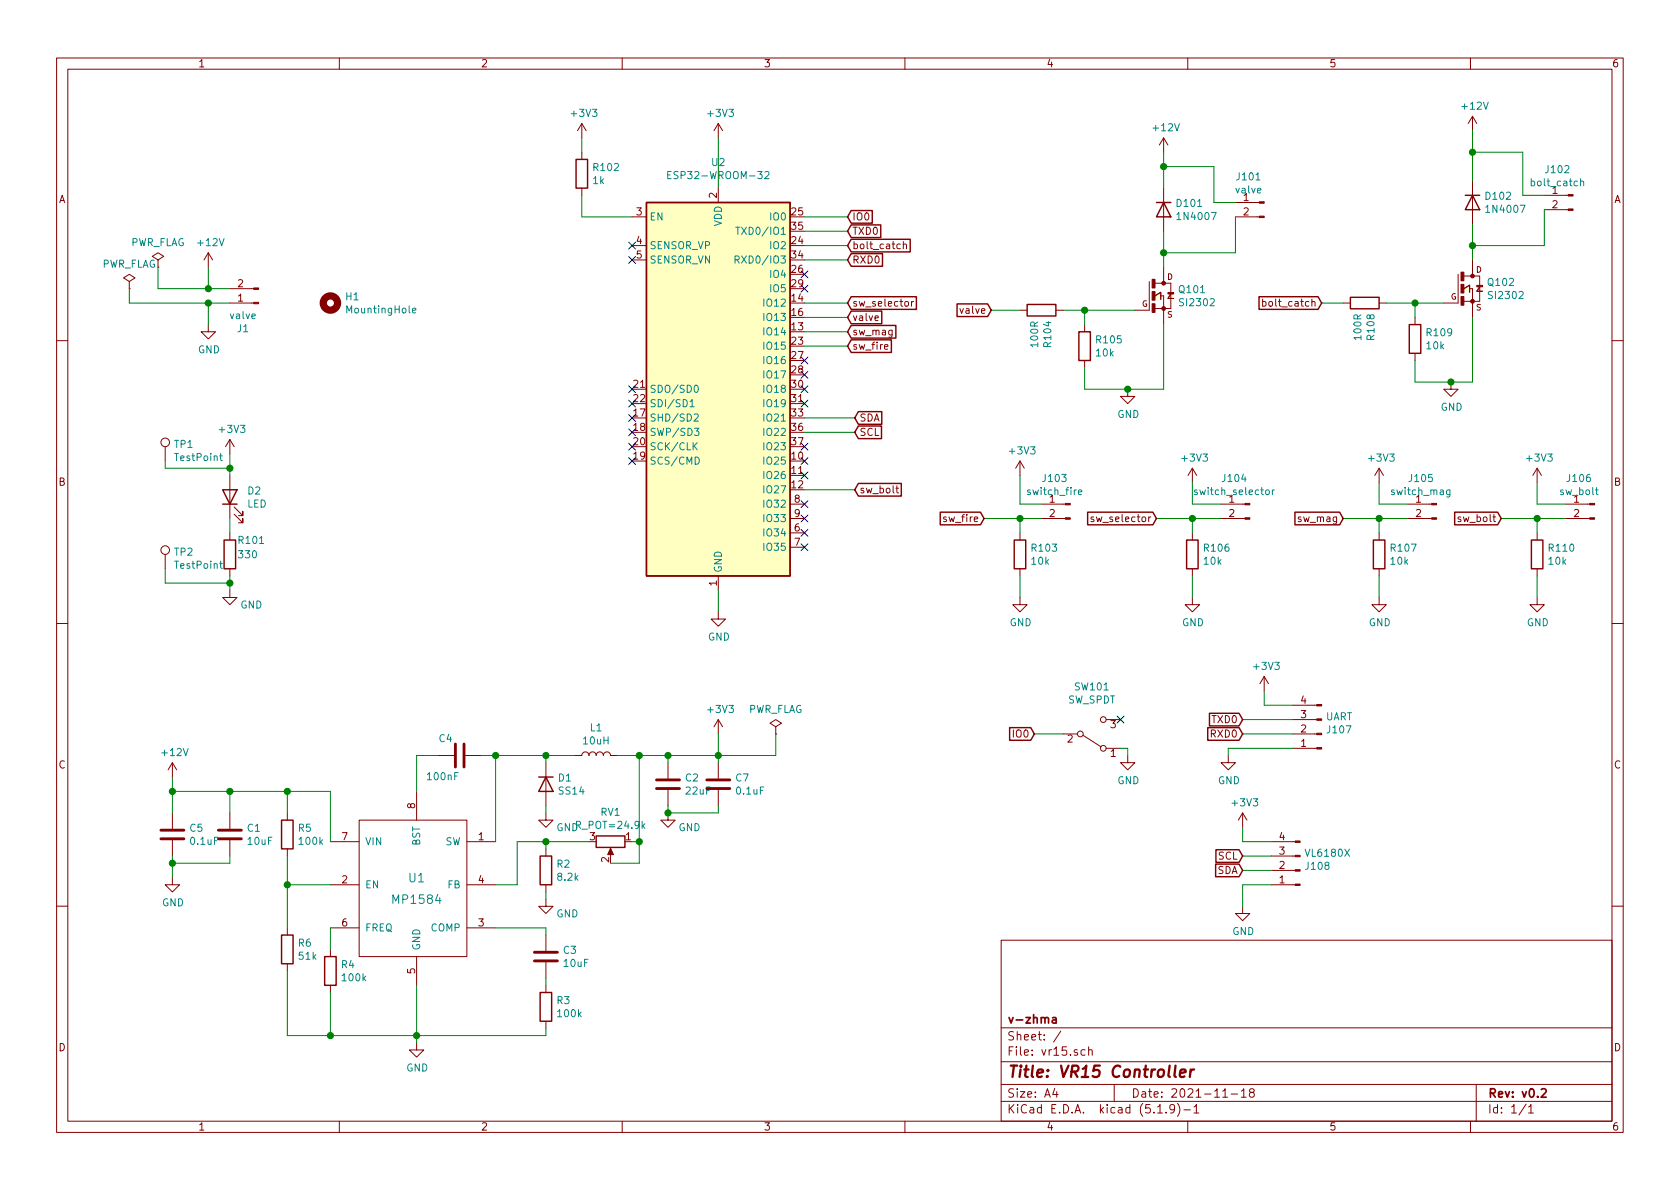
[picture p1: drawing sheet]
EESchema Schematic File Version 4
EELAYER 30 0
EELAYER END
$Descr A4 11693 8268
encoding utf-8
Sheet 1 1
Title "VR15 Controller"
Date "2021-11-18"
Rev "v0.2"
Comp "v-zhma"
Comment1 ""
Comment2 ""
Comment3 ""
Comment4 ""
$EndDescr
$Comp
L Device:R R105
U 1 1
P 7550 2400
F 0 "R105" H 7620 2446 50  0000 L CNN
F 1 "10k" H 7620 2355 50  0000 L CNN
F 2 "Resistor_SMD:R_0603_1608Metric_Pad0.98x0.95mm_HandSolder" V 7480 2400 50  0001 C CNN
F 3 "~" H 7550 2400 50  0001 C CNN
	1    7550 2400
	1    0    0    -1  
$EndComp
$Comp
L Device:R R109
U 1 1
P 9850 2350
F 0 "R109" H 9920 2396 50  0000 L CNN
F 1 "10k" H 9920 2305 50  0000 L CNN
F 2 "Resistor_SMD:R_0603_1608Metric_Pad0.98x0.95mm_HandSolder" V 9780 2350 50  0001 C CNN
F 3 "~" H 9850 2350 50  0001 C CNN
	1    9850 2350
	1    0    0    -1  
$EndComp
$Comp
L magnetro:SI2302 Q101
U 1 1
P 8100 2050
F 0 "Q101" H 8198 2096 50  0000 L CNN
F 1 "SI2302" H 8198 2005 50  0000 L CNN
F 2 "Package_TO_SOT_SMD:SOT-23" H 8100 2050 50  0001 L BNN
F 3 "" H 8100 2050 50  0001 L BNN
	1    8100 2050
	1    0    0    -1  
$EndComp
$Comp
L magnetro:SI2302 Q102
U 1 1
P 10250 2000
F 0 "Q102" H 10348 2046 50  0000 L CNN
F 1 "SI2302" H 10348 1955 50  0000 L CNN
F 2 "Package_TO_SOT_SMD:SOT-23" H 10250 2000 50  0001 L BNN
F 3 "" H 10250 2000 50  0001 L BNN
	1    10250 2000
	1    0    0    -1  
$EndComp
$Comp
L Diode:1N4007 D101
U 1 1
P 8100 1450
F 0 "D101" V 8054 1530 50  0000 L CNN
F 1 "1N4007" V 8145 1530 50  0000 L CNN
F 2 "lib:D_2010_5025Metric_Pad1.52x2.65mm_HandSolder" H 8100 1275 50  0001 C CNN
F 3 "http://www.vishay.com/docs/88503/1n4001.pdf" H 8100 1450 50  0001 C CNN
	1    8100 1450
	0    1    1    0   
$EndComp
$Comp
L Diode:1N4007 D102
U 1 1
P 10250 1400
F 0 "D102" V 10204 1480 50  0000 L CNN
F 1 "1N4007" V 10295 1480 50  0000 L CNN
F 2 "lib:D_2010_5025Metric_Pad1.52x2.65mm_HandSolder" H 10250 1225 50  0001 C CNN
F 3 "http://www.vishay.com/docs/88503/1n4001.pdf" H 10250 1400 50  0001 C CNN
	1    10250 1400
	0    1    1    0   
$EndComp
Wire Wire Line
	8100 1600 8100 1750
Wire Wire Line
	10250 1550 10250 1700
$Comp
L power:GND #PWR0117
U 1 1
P 7850 2700
F 0 "#PWR0117" H 7850 2450 50  0001 C CNN
F 1 "GND" H 7855 2527 50  0000 C CNN
F 2 "" H 7850 2700 50  0001 C CNN
F 3 "" H 7850 2700 50  0001 C CNN
	1    7850 2700
	1    0    0    -1  
$EndComp
$Comp
L power:GND #PWR0126
U 1 1
P 10100 2650
F 0 "#PWR0126" H 10100 2400 50  0001 C CNN
F 1 "GND" H 10105 2477 50  0000 C CNN
F 2 "" H 10100 2650 50  0001 C CNN
F 3 "" H 10100 2650 50  0001 C CNN
	1    10100 2650
	1    0    0    -1  
$EndComp
Wire Wire Line
	9850 2200 9850 2100
Wire Wire Line
	9850 2100 10050 2100
Wire Wire Line
	9850 2500 9850 2650
Wire Wire Line
	9850 2650 10100 2650
Wire Wire Line
	10250 2200 10250 2650
Wire Wire Line
	10250 2650 10100 2650
Connection ~ 10100 2650
Wire Wire Line
	7550 2150 7550 2250
Wire Wire Line
	7550 2550 7550 2700
Wire Wire Line
	7550 2700 7850 2700
Wire Wire Line
	8100 2250 8100 2700
Wire Wire Line
	8100 2700 7850 2700
Connection ~ 7850 2700
$Comp
L Connector:Conn_01x02_Male J102
U 1 1
P 10950 1350
F 0 "J102" H 11058 1531 50  0000 C CNN
F 1 "bolt_catch" H 11058 1440 50  0000 C CNN
F 2 "lib:PinHeader_1x02_P1.27mm_signal" H 10950 1350 50  0001 C CNN
F 3 "~" H 10950 1350 50  0001 C CNN
	1    10950 1350
	-1   0    0    -1  
$EndComp
$Comp
L Connector:Conn_01x02_Male J101
U 1 1
P 8800 1400
F 0 "J101" H 8908 1581 50  0000 C CNN
F 1 "valve" H 8908 1490 50  0000 C CNN
F 2 "lib:PinHeader_1x02_P2.54mm_signal" H 8800 1400 50  0001 C CNN
F 3 "~" H 8800 1400 50  0001 C CNN
	1    8800 1400
	-1   0    0    -1  
$EndComp
Wire Wire Line
	8600 1400 8450 1400
Wire Wire Line
	8450 1400 8450 1150
Wire Wire Line
	8450 1150 8100 1150
Connection ~ 8100 1150
Wire Wire Line
	8100 1150 8100 1300
Wire Wire Line
	8600 1500 8600 1750
Wire Wire Line
	8600 1750 8100 1750
Connection ~ 8100 1750
Wire Wire Line
	8100 1750 8100 1850
Wire Wire Line
	10750 1350 10600 1350
Wire Wire Line
	10600 1350 10600 1050
Wire Wire Line
	10600 1050 10250 1050
Connection ~ 10250 1050
Wire Wire Line
	10250 1050 10250 1250
Wire Wire Line
	10750 1450 10750 1700
Wire Wire Line
	10750 1700 10250 1700
Connection ~ 10250 1700
Wire Wire Line
	10250 1700 10250 1800
Text GLabel 6900 2150 0    50   Input ~ 0
valve
Text GLabel 9200 2100 0    50   Input ~ 0
bolt_catch
Connection ~ 7550 2150
Connection ~ 9850 2100
Text GLabel 5900 2400 2    50   Input ~ 0
sw_fire
$Comp
L power:+3V3 #PWR0112
U 1 1
P 5000 950
F 0 "#PWR0112" H 5000 800 50  0001 C CNN
F 1 "+3V3" H 5015 1123 50  0000 C CNN
F 2 "" H 5000 950 50  0001 C CNN
F 3 "" H 5000 950 50  0001 C CNN
	1    5000 950 
	1    0    0    -1  
$EndComp
$Comp
L power:+3V3 #PWR0110
U 1 1
P 4050 950
F 0 "#PWR0110" H 4050 800 50  0001 C CNN
F 1 "+3V3" H 4065 1123 50  0000 C CNN
F 2 "" H 4050 950 50  0001 C CNN
F 3 "" H 4050 950 50  0001 C CNN
	1    4050 950 
	1    0    0    -1  
$EndComp
Wire Wire Line
	5000 950  5000 1300
$Comp
L Device:R R102
U 1 1
P 4050 1200
F 0 "R102" H 4120 1246 50  0000 L CNN
F 1 "1k" H 4120 1155 50  0000 L CNN
F 2 "Resistor_SMD:R_0603_1608Metric_Pad0.98x0.95mm_HandSolder" V 3980 1200 50  0001 C CNN
F 3 "~" H 4050 1200 50  0001 C CNN
	1    4050 1200
	1    0    0    -1  
$EndComp
Wire Wire Line
	4050 950  4050 1050
Wire Wire Line
	4050 1350 4050 1500
Wire Wire Line
	4050 1500 4400 1500
$Comp
L Connector:Conn_01x02_Male J104
U 1 1
P 8700 3500
F 0 "J104" H 8808 3681 50  0000 C CNN
F 1 "switch_selector" H 8808 3590 50  0000 C CNN
F 2 "lib:PinHeader_1x02_P1.27mm_signal" H 8700 3500 50  0001 C CNN
F 3 "~" H 8700 3500 50  0001 C CNN
	1    8700 3500
	-1   0    0    -1  
$EndComp
$Comp
L Connector:Conn_01x02_Male J103
U 1 1
P 7450 3500
F 0 "J103" H 7558 3681 50  0000 C CNN
F 1 "switch_fire" H 7558 3590 50  0000 C CNN
F 2 "lib:PinHeader_1x02_P1.27mm_signal" H 7450 3500 50  0001 C CNN
F 3 "~" H 7450 3500 50  0001 C CNN
	1    7450 3500
	-1   0    0    -1  
$EndComp
Wire Wire Line
	7100 3700 7100 3600
Wire Wire Line
	7100 3600 7250 3600
Wire Wire Line
	8500 3600 8300 3600
Wire Wire Line
	8300 3600 8300 3700
Text GLabel 5900 1500 2    50   Input ~ 0
IO0
Text GLabel 5900 2100 2    50   Input ~ 0
sw_selector
Text GLabel 8050 3600 0    50   Input ~ 0
sw_selector
Wire Wire Line
	6850 3600 7100 3600
Connection ~ 7100 3600
Wire Wire Line
	8050 3600 8300 3600
Connection ~ 8300 3600
$Comp
L power:GND #PWR0116
U 1 1
P 7100 4150
F 0 "#PWR0116" H 7100 3900 50  0001 C CNN
F 1 "GND" H 7105 3977 50  0000 C CNN
F 2 "" H 7100 4150 50  0001 C CNN
F 3 "" H 7100 4150 50  0001 C CNN
	1    7100 4150
	1    0    0    -1  
$EndComp
$Comp
L power:GND #PWR0120
U 1 1
P 8300 4150
F 0 "#PWR0120" H 8300 3900 50  0001 C CNN
F 1 "GND" H 8305 3977 50  0000 C CNN
F 2 "" H 8300 4150 50  0001 C CNN
F 3 "" H 8300 4150 50  0001 C CNN
	1    8300 4150
	1    0    0    -1  
$EndComp
Wire Wire Line
	7100 4000 7100 4150
Wire Wire Line
	8300 4000 8300 4150
$Comp
L power:+3V3 #PWR0115
U 1 1
P 7100 3300
F 0 "#PWR0115" H 7100 3150 50  0001 C CNN
F 1 "+3V3" H 7115 3473 50  0000 C CNN
F 2 "" H 7100 3300 50  0001 C CNN
F 3 "" H 7100 3300 50  0001 C CNN
	1    7100 3300
	1    0    0    -1  
$EndComp
$Comp
L power:+3V3 #PWR0119
U 1 1
P 8300 3350
F 0 "#PWR0119" H 8300 3200 50  0001 C CNN
F 1 "+3V3" H 8315 3523 50  0000 C CNN
F 2 "" H 8300 3350 50  0001 C CNN
F 3 "" H 8300 3350 50  0001 C CNN
	1    8300 3350
	1    0    0    -1  
$EndComp
Wire Wire Line
	7100 3300 7100 3500
Wire Wire Line
	7100 3500 7250 3500
Wire Wire Line
	8300 3350 8300 3500
Wire Wire Line
	8300 3500 8500 3500
Wire Wire Line
	5600 1500 5900 1500
NoConn ~ 4400 1700
NoConn ~ 4400 1800
NoConn ~ 4400 2900
NoConn ~ 4400 3000
NoConn ~ 4400 3200
$Comp
L Connector:Conn_01x02_Male J105
U 1 1
P 10000 3500
F 0 "J105" H 10108 3681 50  0000 C CNN
F 1 "switch_mag" H 10108 3590 50  0000 C CNN
F 2 "lib:PinHeader_1x02_P1.27mm_signal" H 10000 3500 50  0001 C CNN
F 3 "~" H 10000 3500 50  0001 C CNN
	1    10000 3500
	-1   0    0    -1  
$EndComp
Wire Wire Line
	9800 3600 9600 3600
Wire Wire Line
	9600 3600 9600 3700
Text GLabel 9350 3600 0    50   Input ~ 0
sw_mag
Wire Wire Line
	9350 3600 9600 3600
Connection ~ 9600 3600
$Comp
L power:GND #PWR0125
U 1 1
P 9600 4150
F 0 "#PWR0125" H 9600 3900 50  0001 C CNN
F 1 "GND" H 9605 3977 50  0000 C CNN
F 2 "" H 9600 4150 50  0001 C CNN
F 3 "" H 9600 4150 50  0001 C CNN
	1    9600 4150
	1    0    0    -1  
$EndComp
Wire Wire Line
	9600 4000 9600 4150
$Comp
L power:+3V3 #PWR0124
U 1 1
P 9600 3350
F 0 "#PWR0124" H 9600 3200 50  0001 C CNN
F 1 "+3V3" H 9615 3523 50  0000 C CNN
F 2 "" H 9600 3350 50  0001 C CNN
F 3 "" H 9600 3350 50  0001 C CNN
	1    9600 3350
	1    0    0    -1  
$EndComp
Wire Wire Line
	9600 3350 9600 3500
Wire Wire Line
	9600 3500 9800 3500
Text GLabel 5900 2300 2    50   Input ~ 0
sw_mag
NoConn ~ 5600 2800
NoConn ~ 5600 3500
NoConn ~ 5600 3700
NoConn ~ 5600 3800
$Comp
L power:GND #PWR0113
U 1 1
P 5000 4250
F 0 "#PWR0113" H 5000 4000 50  0001 C CNN
F 1 "GND" H 5005 4077 50  0000 C CNN
F 2 "" H 5000 4250 50  0001 C CNN
F 3 "" H 5000 4250 50  0001 C CNN
	1    5000 4250
	1    0    0    -1  
$EndComp
Wire Wire Line
	5000 4100 5000 4250
Text GLabel 7200 5100 0    50   Input ~ 0
IO0
Text GLabel 8650 5000 0    50   Input ~ 0
TXD0
Text GLabel 8650 5100 0    50   Input ~ 0
RXD0
Text GLabel 5900 1600 2    50   Input ~ 0
TXD0
Text GLabel 5900 1800 2    50   Input ~ 0
RXD0
Wire Wire Line
	5900 1600 5600 1600
Wire Wire Line
	5600 1800 5900 1800
Wire Wire Line
	6900 2150 7100 2150
Wire Wire Line
	7900 2150 7550 2150
Wire Wire Line
	7400 2150 7550 2150
$Comp
L Device:R R104
U 1 1
P 7250 2150
F 0 "R104" H 7320 2196 50  0000 L CNN
F 1 "100R" H 7320 2105 50  0000 L CNN
F 2 "Resistor_SMD:R_0603_1608Metric_Pad0.98x0.95mm_HandSolder" V 7180 2150 50  0001 C CNN
F 3 "~" H 7250 2150 50  0001 C CNN
	1    7250 2150
	0    1    1    0   
$EndComp
$Comp
L Device:R R108
U 1 1
P 9500 2100
F 0 "R108" H 9570 2146 50  0000 L CNN
F 1 "100R" H 9570 2055 50  0000 L CNN
F 2 "Resistor_SMD:R_0603_1608Metric_Pad0.98x0.95mm_HandSolder" V 9430 2100 50  0001 C CNN
F 3 "~" H 9500 2100 50  0001 C CNN
	1    9500 2100
	0    1    1    0   
$EndComp
Wire Wire Line
	9650 2100 9850 2100
Wire Wire Line
	9350 2100 9200 2100
$Comp
L Connector:Conn_01x04_Male J108
U 1 1
P 9050 6050
F 0 "J108" H 9022 6024 50  0000 R CNN
F 1 "VL6180X" H 9022 5933 50  0000 R CNN
F 2 "Connector_PinHeader_1.27mm:PinHeader_1x04_P1.27mm_Vertical" H 9050 6050 50  0001 C CNN
F 3 "~" H 9050 6050 50  0001 C CNN
	1    9050 6050
	-1   0    0    1   
$EndComp
Text GLabel 8650 5950 0    50   Input ~ 0
SCL
Text GLabel 8650 6050 0    50   Input ~ 0
SDA
Text GLabel 5950 3000 2    50   Input ~ 0
SCL
NoConn ~ 5600 3200
NoConn ~ 5600 3100
Wire Wire Line
	5600 3000 5950 3000
Text GLabel 5950 2900 2    50   Input ~ 0
SDA
Wire Wire Line
	5950 2900 5600 2900
$Comp
L power:+3V3 #PWR0123
U 1 1
P 8650 5750
F 0 "#PWR0123" H 8650 5600 50  0001 C CNN
F 1 "+3V3" H 8665 5923 50  0000 C CNN
F 2 "" H 8650 5750 50  0001 C CNN
F 3 "" H 8650 5750 50  0001 C CNN
	1    8650 5750
	1    0    0    -1  
$EndComp
$Comp
L power:GND #PWR0121
U 1 1
P 8650 6300
F 0 "#PWR0121" H 8650 6050 50  0001 C CNN
F 1 "GND" H 8655 6127 50  0000 C CNN
F 2 "" H 8650 6300 50  0001 C CNN
F 3 "" H 8650 6300 50  0001 C CNN
	1    8650 6300
	1    0    0    -1  
$EndComp
Text GLabel 5900 2200 2    50   Input ~ 0
valve
$Comp
L power:GND #PWR0122
U 1 1
P 8550 5250
F 0 "#PWR0122" H 8550 5000 50  0001 C CNN
F 1 "GND" H 8555 5077 50  0000 C CNN
F 2 "" H 8550 5250 50  0001 C CNN
F 3 "" H 8550 5250 50  0001 C CNN
	1    8550 5250
	1    0    0    -1  
$EndComp
Wire Wire Line
	8550 5200 8550 5250
$Comp
L power:+12V #PWR0118
U 1 1
P 8100 1050
F 0 "#PWR0118" H 8100 900 50  0001 C CNN
F 1 "+12V" H 8115 1223 50  0000 C CNN
F 2 "" H 8100 1050 50  0001 C CNN
F 3 "" H 8100 1050 50  0001 C CNN
	1    8100 1050
	1    0    0    -1  
$EndComp
Wire Wire Line
	8100 1050 8100 1150
$Comp
L power:+12V #PWR0127
U 1 1
P 10250 900
F 0 "#PWR0127" H 10250 750 50  0001 C CNN
F 1 "+12V" H 10265 1073 50  0000 C CNN
F 2 "" H 10250 900 50  0001 C CNN
F 3 "" H 10250 900 50  0001 C CNN
	1    10250 900 
	1    0    0    -1  
$EndComp
Wire Wire Line
	10250 900  10250 1050
NoConn ~ 5600 2500
Text GLabel 5900 1700 2    50   Input ~ 0
bolt_catch
Text GLabel 5950 3400 2    50   Input ~ 0
sw_bolt
$Comp
L Connector:Conn_01x02_Male J106
U 1 1
P 11100 3500
F 0 "J106" H 11208 3681 50  0000 C CNN
F 1 "sw_bolt" H 11208 3590 50  0000 C CNN
F 2 "lib:PinHeader_1x02_P1.27mm_signal" H 11100 3500 50  0001 C CNN
F 3 "~" H 11100 3500 50  0001 C CNN
	1    11100 3500
	-1   0    0    -1  
$EndComp
Wire Wire Line
	10900 3600 10700 3600
Wire Wire Line
	10700 3600 10700 3700
Text GLabel 10450 3600 0    50   Input ~ 0
sw_bolt
Wire Wire Line
	10450 3600 10700 3600
Connection ~ 10700 3600
$Comp
L power:GND #PWR0129
U 1 1
P 10700 4150
F 0 "#PWR0129" H 10700 3900 50  0001 C CNN
F 1 "GND" H 10705 3977 50  0000 C CNN
F 2 "" H 10700 4150 50  0001 C CNN
F 3 "" H 10700 4150 50  0001 C CNN
	1    10700 4150
	1    0    0    -1  
$EndComp
Wire Wire Line
	10700 4000 10700 4150
$Comp
L power:+3V3 #PWR0128
U 1 1
P 10700 3350
F 0 "#PWR0128" H 10700 3200 50  0001 C CNN
F 1 "+3V3" H 10715 3523 50  0000 C CNN
F 2 "" H 10700 3350 50  0001 C CNN
F 3 "" H 10700 3350 50  0001 C CNN
	1    10700 3350
	1    0    0    -1  
$EndComp
Wire Wire Line
	10700 3350 10700 3500
Wire Wire Line
	10700 3500 10900 3500
$Comp
L power:+12V #PWR0103
U 1 1
P 1450 1850
F 0 "#PWR0103" H 1450 1700 50  0001 C CNN
F 1 "+12V" H 1465 2023 50  0000 C CNN
F 2 "" H 1450 1850 50  0001 C CNN
F 3 "" H 1450 1850 50  0001 C CNN
	1    1450 1850
	1    0    0    -1  
$EndComp
$Comp
L power:GND #PWR0104
U 1 1
P 1450 2250
F 0 "#PWR0104" H 1450 2000 50  0001 C CNN
F 1 "GND" H 1455 2077 50  0000 C CNN
F 2 "" H 1450 2250 50  0001 C CNN
F 3 "" H 1450 2250 50  0001 C CNN
	1    1450 2250
	1    0    0    -1  
$EndComp
Wire Wire Line
	1450 1850 1450 2000
Wire Wire Line
	1450 2250 1450 2100
Connection ~ 5000 5250
Wire Wire Line
	5000 5100 5000 5250
$Comp
L power:+3V3 #PWR0114
U 1 1
P 5000 5100
F 0 "#PWR0114" H 5000 4950 50  0001 C CNN
F 1 "+3V3" H 5015 5273 50  0000 C CNN
F 2 "" H 5000 5100 50  0001 C CNN
F 3 "" H 5000 5100 50  0001 C CNN
	1    5000 5100
	1    0    0    -1  
$EndComp
Wire Wire Line
	3800 7150 3800 7200
Wire Wire Line
	2900 7200 3800 7200
Wire Wire Line
	2900 7200 2900 7250
$Comp
L Device:C C1
U 1 1
P 1600 5800
F 0 "C1" H 1715 5846 50  0000 L CNN
F 1 "10uF" H 1715 5755 50  0000 L CNN
F 2 "Capacitor_SMD:C_1206_3216Metric_Pad1.33x1.80mm_HandSolder" H 1638 5650 50  0001 C CNN
F 3 "~" H 1600 5800 50  0001 C CNN
	1    1600 5800
	1    0    0    -1  
$EndComp
Wire Wire Line
	2300 6900 2300 7200
$Comp
L mp1584:MP1584 U1
U 1 1
P 2900 6150
F 0 "U1" H 2900 6200 60  0000 C CNN
F 1 "MP1584" H 2900 6050 60  0000 C CNN
F 2 "lib:SOIC-8_3.9x4.9mm_P1.27mm" H 2900 6150 60  0001 C CNN
F 3 "" H 2900 6150 60  0000 C CNN
	1    2900 6150
	1    0    0    -1  
$EndComp
Wire Wire Line
	2900 7200 2300 7200
Connection ~ 2300 7200
Wire Wire Line
	2000 7200 2300 7200
Wire Wire Line
	1200 6000 1200 6100
Connection ~ 1200 6000
Wire Wire Line
	1600 6000 1200 6000
Connection ~ 4650 5650
Wire Wire Line
	5000 5650 4650 5650
Wire Wire Line
	5000 5600 5000 5650
Connection ~ 4650 5250
Wire Wire Line
	5000 5250 5000 5300
Wire Wire Line
	4650 5250 5000 5250
Wire Wire Line
	4450 5250 4650 5250
Connection ~ 4450 5250
Wire Wire Line
	4450 5850 4450 5250
Wire Wire Line
	4400 5850 4450 5850
$Comp
L Device:C C7
U 1 1
P 5000 5450
F 0 "C7" H 5115 5496 50  0000 L CNN
F 1 "0.1uF" H 5115 5405 50  0000 L CNN
F 2 "Capacitor_SMD:C_0603_1608Metric_Pad1.08x0.95mm_HandSolder" H 5038 5300 50  0001 C CNN
F 3 "~" H 5000 5450 50  0001 C CNN
	1    5000 5450
	1    0    0    -1  
$EndComp
Wire Wire Line
	4650 5600 4650 5650
$Comp
L power:GND #PWR0111
U 1 1
P 4650 5650
F 0 "#PWR0111" H 4650 5400 50  0001 C CNN
F 1 "GND" H 4800 5550 50  0000 C CNN
F 2 "" H 4650 5650 50  0001 C CNN
F 3 "" H 4650 5650 50  0001 C CNN
	1    4650 5650
	1    0    0    -1  
$EndComp
Wire Wire Line
	4650 5250 4650 5300
Wire Wire Line
	4300 5250 4450 5250
Connection ~ 3800 5850
Wire Wire Line
	3800 5850 4100 5850
Wire Wire Line
	3800 5850 3800 5900
Wire Wire Line
	1200 5400 1200 5500
$Comp
L Device:L L1
U 1 1
P 4150 5250
F 0 "L1" V 4340 5250 50  0000 C CNN
F 1 "10uH" V 4249 5250 50  0000 C CNN
F 2 "Inductor_SMD:L_Vishay_IHLP-2525" H 4150 5250 50  0001 C CNN
F 3 "~" H 4150 5250 50  0001 C CNN
	1    4150 5250
	0    -1   -1   0   
$EndComp
Wire Wire Line
	3800 5250 4000 5250
Connection ~ 3800 5250
Wire Wire Line
	3800 5300 3800 5250
Wire Wire Line
	3800 5600 3800 5650
$Comp
L power:GND #PWR0108
U 1 1
P 3800 5650
F 0 "#PWR0108" H 3800 5400 50  0001 C CNN
F 1 "GND" H 3950 5550 50  0000 C CNN
F 2 "" H 3800 5650 50  0001 C CNN
F 3 "" H 3800 5650 50  0001 C CNN
	1    3800 5650
	1    0    0    -1  
$EndComp
Wire Wire Line
	3450 5250 3450 5850
Connection ~ 3450 5250
$Comp
L Device:D D1
U 1 1
P 3800 5450
F 0 "D1" V 3754 5530 50  0000 L CNN
F 1 "SS14" V 3845 5530 50  0000 L CNN
F 2 "lib:D_2010_5025Metric_Pad1.52x2.65mm_HandSolder" H 3800 5450 50  0001 C CNN
F 3 "~" H 3800 5450 50  0001 C CNN
	1    3800 5450
	0    1    1    0   
$EndComp
Wire Wire Line
	3450 5250 3800 5250
Wire Wire Line
	3600 6150 3450 6150
Wire Wire Line
	3600 5850 3600 6150
Wire Wire Line
	3800 5850 3600 5850
Wire Wire Line
	3800 6200 3800 6250
$Comp
L power:GND #PWR0109
U 1 1
P 3800 6250
F 0 "#PWR0109" H 3800 6000 50  0001 C CNN
F 1 "GND" H 3950 6150 50  0000 C CNN
F 2 "" H 3800 6250 50  0001 C CNN
F 3 "" H 3800 6250 50  0001 C CNN
	1    3800 6250
	1    0    0    -1  
$EndComp
$Comp
L Device:R R2
U 1 1
P 3800 6050
F 0 "R2" H 3870 6096 50  0000 L CNN
F 1 "8.2k" H 3870 6005 50  0000 L CNN
F 2 "Resistor_SMD:R_0603_1608Metric_Pad0.98x0.95mm_HandSolder" V 3730 6050 50  0001 C CNN
F 3 "~" H 3800 6050 50  0001 C CNN
	1    3800 6050
	1    0    0    -1  
$EndComp
Wire Wire Line
	3800 6800 3800 6850
Wire Wire Line
	3800 6450 3800 6500
Wire Wire Line
	3450 6450 3800 6450
Wire Wire Line
	3350 5250 3450 5250
Wire Wire Line
	2900 5250 3050 5250
Wire Wire Line
	2900 5500 2900 5250
Connection ~ 2900 7200
Wire Wire Line
	2900 6850 2900 7200
Wire Wire Line
	1600 5950 1600 6000
Wire Wire Line
	1200 5950 1200 6000
Wire Wire Line
	1200 5650 1200 5500
$Comp
L Device:R R5
U 1 1
P 2000 5800
F 0 "R5" H 2070 5846 50  0000 L CNN
F 1 "100k" H 2070 5755 50  0000 L CNN
F 2 "Resistor_SMD:R_0603_1608Metric_Pad0.98x0.95mm_HandSolder" V 1930 5800 50  0001 C CNN
F 3 "~" H 2000 5800 50  0001 C CNN
	1    2000 5800
	1    0    0    -1  
$EndComp
Wire Wire Line
	2000 5950 2000 6150
Wire Wire Line
	2000 6150 2000 6450
Connection ~ 2000 6150
Wire Wire Line
	2300 6150 2000 6150
Wire Wire Line
	2300 5500 2300 5850
Wire Wire Line
	2000 6750 2000 7200
Wire Wire Line
	2300 6450 2300 6600
$Comp
L power:GND #PWR0102
U 1 1
P 1200 6100
F 0 "#PWR0102" H 1200 5850 50  0001 C CNN
F 1 "GND" H 1205 5927 50  0000 C CNN
F 2 "" H 1200 6100 50  0001 C CNN
F 3 "" H 1200 6100 50  0001 C CNN
	1    1200 6100
	1    0    0    -1  
$EndComp
Wire Wire Line
	2000 5500 2000 5650
Connection ~ 2000 5500
Wire Wire Line
	2000 5500 2300 5500
Connection ~ 1600 5500
Wire Wire Line
	1600 5500 2000 5500
Wire Wire Line
	1600 5500 1600 5650
Wire Wire Line
	1200 5500 1600 5500
Connection ~ 1200 5500
$Comp
L power:PWR_FLAG #FLG0102
U 1 1
P 1100 1850
F 0 "#FLG0102" H 1100 1925 50  0001 C CNN
F 1 "PWR_FLAG" H 1100 2023 50  0000 C CNN
F 2 "" H 1100 1850 50  0001 C CNN
F 3 "~" H 1100 1850 50  0001 C CNN
	1    1100 1850
	1    0    0    -1  
$EndComp
$Comp
L power:+12V #PWR0101
U 1 1
P 1200 5400
F 0 "#PWR0101" H 1200 5250 50  0001 C CNN
F 1 "+12V" H 1215 5573 50  0000 C CNN
F 2 "" H 1200 5400 50  0001 C CNN
F 3 "" H 1200 5400 50  0001 C CNN
	1    1200 5400
	1    0    0    -1  
$EndComp
$Comp
L power:GND #PWR0107
U 1 1
P 2900 7250
F 0 "#PWR0107" H 2900 7000 50  0001 C CNN
F 1 "GND" H 2905 7077 50  0000 C CNN
F 2 "" H 2900 7250 50  0001 C CNN
F 3 "" H 2900 7250 50  0001 C CNN
	1    2900 7250
	1    0    0    -1  
$EndComp
$Comp
L Device:C C3
U 1 1
P 3800 6650
F 0 "C3" H 3915 6696 50  0000 L CNN
F 1 "10uF" H 3915 6605 50  0000 L CNN
F 2 "Capacitor_SMD:C_0603_1608Metric_Pad1.08x0.95mm_HandSolder" H 3838 6500 50  0001 C CNN
F 3 "~" H 3800 6650 50  0001 C CNN
	1    3800 6650
	1    0    0    -1  
$EndComp
$Comp
L Device:C C2
U 1 1
P 4650 5450
F 0 "C2" H 4765 5496 50  0000 L CNN
F 1 "22uF" H 4765 5405 50  0000 L CNN
F 2 "Capacitor_SMD:C_1206_3216Metric_Pad1.33x1.80mm_HandSolder" H 4688 5300 50  0001 C CNN
F 3 "~" H 4650 5450 50  0001 C CNN
	1    4650 5450
	1    0    0    -1  
$EndComp
$Comp
L Device:C C4
U 1 1
P 3200 5250
F 0 "C4" V 3315 5296 50  0000 L CNN
F 1 "100nF" V 3050 5250 50  0000 L CNN
F 2 "Capacitor_SMD:C_0603_1608Metric_Pad1.08x0.95mm_HandSolder" H 3238 5100 50  0001 C CNN
F 3 "~" H 3200 5250 50  0001 C CNN
	1    3200 5250
	0    -1   -1   0   
$EndComp
$Comp
L Device:C C5
U 1 1
P 1200 5800
F 0 "C5" H 1315 5846 50  0000 L CNN
F 1 "0.1uF" H 1315 5755 50  0000 L CNN
F 2 "Capacitor_SMD:C_0603_1608Metric_Pad1.08x0.95mm_HandSolder" H 1238 5650 50  0001 C CNN
F 3 "~" H 1200 5800 50  0001 C CNN
	1    1200 5800
	1    0    0    -1  
$EndComp
$Comp
L Device:R R3
U 1 1
P 3800 7000
F 0 "R3" H 3870 7046 50  0000 L CNN
F 1 "100k" H 3870 6955 50  0000 L CNN
F 2 "Resistor_SMD:R_0603_1608Metric_Pad0.98x0.95mm_HandSolder" V 3730 7000 50  0001 C CNN
F 3 "~" H 3800 7000 50  0001 C CNN
	1    3800 7000
	1    0    0    -1  
$EndComp
$Comp
L Device:R R4
U 1 1
P 2300 6750
F 0 "R4" H 2370 6796 50  0000 L CNN
F 1 "100k" H 2370 6705 50  0000 L CNN
F 2 "Resistor_SMD:R_0603_1608Metric_Pad0.98x0.95mm_HandSolder" V 2230 6750 50  0001 C CNN
F 3 "~" H 2300 6750 50  0001 C CNN
	1    2300 6750
	1    0    0    -1  
$EndComp
$Comp
L Device:R R6
U 1 1
P 2000 6600
F 0 "R6" H 2070 6646 50  0000 L CNN
F 1 "51k" H 2070 6555 50  0000 L CNN
F 2 "Resistor_SMD:R_0603_1608Metric_Pad0.98x0.95mm_HandSolder" V 1930 6600 50  0001 C CNN
F 3 "~" H 2000 6600 50  0001 C CNN
	1    2000 6600
	1    0    0    -1  
$EndComp
$Comp
L power:+3V3 #PWR0105
U 1 1
P 1600 3150
F 0 "#PWR0105" H 1600 3000 50  0001 C CNN
F 1 "+3V3" H 1615 3323 50  0000 C CNN
F 2 "" H 1600 3150 50  0001 C CNN
F 3 "" H 1600 3150 50  0001 C CNN
	1    1600 3150
	1    0    0    -1  
$EndComp
$Comp
L power:GND #PWR0106
U 1 1
P 1600 4100
F 0 "#PWR0106" H 1600 3850 50  0001 C CNN
F 1 "GND" H 1750 4000 50  0000 C CNN
F 2 "" H 1600 4100 50  0001 C CNN
F 3 "" H 1600 4100 50  0001 C CNN
	1    1600 4100
	1    0    0    -1  
$EndComp
$Comp
L Device:LED D2
U 1 1
P 1600 3450
F 0 "D2" V 1639 3332 50  0000 R CNN
F 1 "LED" V 1548 3332 50  0000 R CNN
F 2 "lib:LED_0603_1608Metric_Pad1.05x0.95mm_HandSolder" H 1600 3450 50  0001 C CNN
F 3 "~" H 1600 3450 50  0001 C CNN
	1    1600 3450
	0    -1   -1   0   
$EndComp
Wire Wire Line
	1600 3150 1600 3250
Wire Wire Line
	1600 3600 1600 3700
Wire Wire Line
	1600 4000 1600 4050
$Comp
L Device:R R101
U 1 1
P 1600 3850
F 0 "R101" H 1650 3950 50  0000 L CNN
F 1 "330" H 1650 3850 50  0000 L CNN
F 2 "Resistor_SMD:R_0603_1608Metric_Pad0.98x0.95mm_HandSolder" V 1530 3850 50  0001 C CNN
F 3 "~" H 1600 3850 50  0001 C CNN
	1    1600 3850
	1    0    0    -1  
$EndComp
$Comp
L Device:R R110
U 1 1
P 10700 3850
F 0 "R110" H 10770 3896 50  0000 L CNN
F 1 "10k" H 10770 3805 50  0000 L CNN
F 2 "Resistor_SMD:R_0603_1608Metric_Pad0.98x0.95mm_HandSolder" V 10630 3850 50  0001 C CNN
F 3 "~" H 10700 3850 50  0001 C CNN
	1    10700 3850
	1    0    0    -1  
$EndComp
$Comp
L Device:R R107
U 1 1
P 9600 3850
F 0 "R107" H 9670 3896 50  0000 L CNN
F 1 "10k" H 9670 3805 50  0000 L CNN
F 2 "Resistor_SMD:R_0603_1608Metric_Pad0.98x0.95mm_HandSolder" V 9530 3850 50  0001 C CNN
F 3 "~" H 9600 3850 50  0001 C CNN
	1    9600 3850
	1    0    0    -1  
$EndComp
$Comp
L Device:R R106
U 1 1
P 8300 3850
F 0 "R106" H 8370 3896 50  0000 L CNN
F 1 "10k" H 8370 3805 50  0000 L CNN
F 2 "Resistor_SMD:R_0603_1608Metric_Pad0.98x0.95mm_HandSolder" V 8230 3850 50  0001 C CNN
F 3 "~" H 8300 3850 50  0001 C CNN
	1    8300 3850
	1    0    0    -1  
$EndComp
$Comp
L Device:R R103
U 1 1
P 7100 3850
F 0 "R103" H 7170 3896 50  0000 L CNN
F 1 "10k" H 7170 3805 50  0000 L CNN
F 2 "Resistor_SMD:R_0603_1608Metric_Pad0.98x0.95mm_HandSolder" V 7030 3850 50  0001 C CNN
F 3 "~" H 7100 3850 50  0001 C CNN
	1    7100 3850
	1    0    0    -1  
$EndComp
Text GLabel 6850 3600 0    50   Input ~ 0
sw_fire
Wire Wire Line
	5600 1700 5900 1700
Wire Wire Line
	5600 2200 5900 2200
NoConn ~ 5600 2700
NoConn ~ 5600 1900
NoConn ~ 5600 2000
NoConn ~ 5600 3300
NoConn ~ 5600 3600
Wire Wire Line
	5600 2400 5900 2400
NoConn ~ 5600 2600
$Comp
L Connector:Conn_01x02_Male J1
U 1 1
P 1800 2100
F 0 "J1" H 1908 2281 50  0000 C CNN
F 1 "valve" H 1908 2190 50  0000 C CNN
F 2 "Connector_PinHeader_2.54mm:PinHeader_1x02_P2.54mm_Vertical" H 1800 2100 50  0001 C CNN
F 3 "~" H 1800 2100 50  0001 C CNN
	1    1800 2100
	-1   0    0    1   
$EndComp
Wire Wire Line
	1450 2000 1600 2000
Wire Wire Line
	1450 2100 1600 2100
Wire Wire Line
	8850 5850 8650 5850
Wire Wire Line
	8650 5750 8650 5850
Wire Wire Line
	8650 5950 8850 5950
Wire Wire Line
	8850 6050 8650 6050
Wire Wire Line
	8650 6150 8850 6150
Wire Wire Line
	8650 6150 8650 6300
Wire Wire Line
	1100 1850 1100 2000
Wire Wire Line
	1100 2000 1450 2000
Connection ~ 1450 2000
$Comp
L power:PWR_FLAG #FLG0101
U 1 1
P 900 2000
F 0 "#FLG0101" H 900 2075 50  0001 C CNN
F 1 "PWR_FLAG" H 900 2173 50  0000 C CNN
F 2 "" H 900 2000 50  0001 C CNN
F 3 "~" H 900 2000 50  0001 C CNN
	1    900  2000
	1    0    0    -1  
$EndComp
Wire Wire Line
	900  2000 900  2100
Wire Wire Line
	900  2100 1450 2100
Connection ~ 1450 2100
Wire Wire Line
	7200 5100 7400 5100
$Comp
L power:GND #PWR0130
U 1 1
P 7850 5250
F 0 "#PWR0130" H 7850 5000 50  0001 C CNN
F 1 "GND" H 7855 5077 50  0000 C CNN
F 2 "" H 7850 5250 50  0001 C CNN
F 3 "" H 7850 5250 50  0001 C CNN
	1    7850 5250
	1    0    0    -1  
$EndComp
Wire Wire Line
	8650 5000 9000 5000
Wire Wire Line
	8650 5100 9000 5100
Wire Wire Line
	8550 5200 9000 5200
$Comp
L Device:R_POT RV1
U 1 1
P 4250 5850
F 0 "RV1" V 4043 5850 50  0000 C CNN
F 1 "R_POT=24.9k" V 4134 5850 50  0000 C CNN
F 2 "Potentiometer_SMD:Potentiometer_Bourns_TC33X_Vertical" H 4250 5850 50  0001 C CNN
F 3 "~" H 4250 5850 50  0001 C CNN
	1    4250 5850
	0    1    1    0   
$EndComp
Wire Wire Line
	4450 6000 4450 5850
Wire Wire Line
	4250 6000 4450 6000
Connection ~ 4450 5850
$Comp
L power:PWR_FLAG #FLG0103
U 1 1
P 5400 5100
F 0 "#FLG0103" H 5400 5175 50  0001 C CNN
F 1 "PWR_FLAG" H 5400 5273 50  0000 C CNN
F 2 "" H 5400 5100 50  0001 C CNN
F 3 "~" H 5400 5100 50  0001 C CNN
	1    5400 5100
	1    0    0    -1  
$EndComp
Wire Wire Line
	5400 5100 5400 5250
Wire Wire Line
	5000 5250 5400 5250
Wire Wire Line
	7800 5200 7850 5200
Wire Wire Line
	7850 5200 7850 5250
$Comp
L Switch:SW_SPDT SW101
U 1 1
P 7600 5100
F 0 "SW101" H 7600 4775 50  0000 C CNN
F 1 "SW_SPDT" H 7600 4866 50  0000 C CNN
F 2 "lib:SW_SPDT_PCM12" H 7600 5100 50  0001 C CNN
F 3 "~" H 7600 5100 50  0001 C CNN
	1    7600 5100
	1    0    0    1   
$EndComp
NoConn ~ 7800 5000
$Comp
L Connector:TestPoint TP1
U 1 1
P 1150 3200
F 0 "TP1" H 1208 3318 50  0000 L CNN
F 1 "TestPoint" H 1208 3227 50  0000 L CNN
F 2 "TestPoint:TestPoint_THTPad_D1.0mm_Drill0.5mm" H 1350 3200 50  0001 C CNN
F 3 "~" H 1350 3200 50  0001 C CNN
	1    1150 3200
	1    0    0    -1  
$EndComp
$Comp
L Connector:TestPoint TP2
U 1 1
P 1150 3950
F 0 "TP2" H 1208 4068 50  0000 L CNN
F 1 "TestPoint" H 1208 3977 50  0000 L CNN
F 2 "TestPoint:TestPoint_THTPad_1.0x1.0mm_Drill0.5mm" H 1350 3950 50  0001 C CNN
F 3 "~" H 1350 3950 50  0001 C CNN
	1    1150 3950
	1    0    0    -1  
$EndComp
Wire Wire Line
	1150 3200 1150 3250
Wire Wire Line
	1150 3250 1600 3250
Connection ~ 1600 3250
Wire Wire Line
	1600 3250 1600 3300
Wire Wire Line
	1150 3950 1150 4050
Wire Wire Line
	1150 4050 1600 4050
Connection ~ 1600 4050
Wire Wire Line
	1600 4050 1600 4100
$Comp
L Connector:Conn_01x04_Male J107
U 1 1
P 9200 5100
F 0 "J107" H 9172 5074 50  0000 R CNN
F 1 "UART" H 9172 4983 50  0000 R CNN
F 2 "Connector_PinHeader_1.27mm:PinHeader_1x04_P1.27mm_Vertical" H 9200 5100 50  0001 C CNN
F 3 "~" H 9200 5100 50  0001 C CNN
	1    9200 5100
	-1   0    0    1   
$EndComp
$Comp
L power:+3V3 #PWR0131
U 1 1
P 8800 4800
F 0 "#PWR0131" H 8800 4650 50  0001 C CNN
F 1 "+3V3" H 8815 4973 50  0000 C CNN
F 2 "" H 8800 4800 50  0001 C CNN
F 3 "" H 8800 4800 50  0001 C CNN
	1    8800 4800
	1    0    0    -1  
$EndComp
Wire Wire Line
	8800 4800 8800 4900
Wire Wire Line
	8800 4900 9000 4900
$Comp
L Mechanical:MountingHole H1
U 1 1
P 2300 2100
F 0 "H1" H 2400 2146 50  0000 L CNN
F 1 "MountingHole" H 2400 2055 50  0000 L CNN
F 2 "lib:MountingHole_M2" H 2300 2100 50  0001 C CNN
F 3 "~" H 2300 2100 50  0001 C CNN
	1    2300 2100
	1    0    0    -1  
$EndComp
Wire Wire Line
	5600 2100 5900 2100
Wire Wire Line
	5600 2300 5900 2300
Wire Wire Line
	5600 3400 5950 3400
$Comp
L esp32:ESP32-WROOM-32-simple U2
U 1 1
P 5000 2700
F 0 "U2" H 5000 4281 50  0000 C CNN
F 1 "ESP32-WROOM-32" H 5000 4190 50  0000 C CNN
F 2 "lib:ESP32-WROOM-32U-simple" H 5000 1200 50  0001 C CNN
F 3 "https://www.espressif.com/sites/default/files/documentation/esp32-wroom-32_datasheet_en.pdf" H 4700 2750 50  0001 C CNN
	1    5000 2700
	1    0    0    -1  
$EndComp
NoConn ~ 4400 2700
NoConn ~ 4400 2800
NoConn ~ 4400 3100
$EndSCHEMATC
